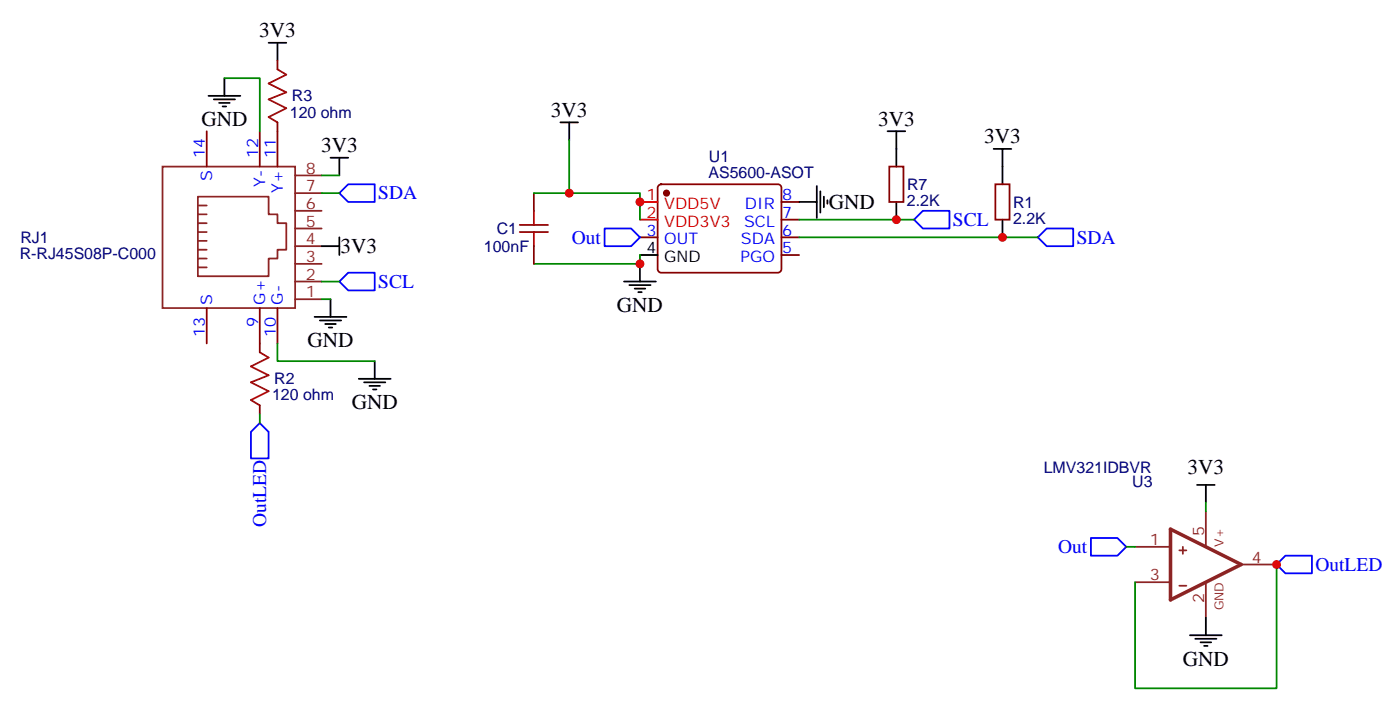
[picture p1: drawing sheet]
<svg xmlns="http://www.w3.org/2000/svg" width="279mm" height="141mm" viewBox="0 0 279 141" stroke-linecap="round" stroke-linejoin="round" font-family="sans-serif">
<path d="M67.7 38.5l1.8-1.7h5.3v3.5h-5.3zM67.7 56.2l1.8-1.8h5.3v3.5h-5.3zM120.6 45.6h5.3l1.8 1.7-1.8 1.8h-5.3zM182.4 43.8l1.7-1.7h5.3v3.5h-5.3zM207 47.3l1.8-1.7h5.3v3.5h-5.3zM51.8 84.4l1.8 1.7v5.3h-3.5v-5.3zM217.6 107.3h5.3l1.8 1.8-1.8 1.7h-5.3zM254.7 112.6l1.7-1.8h5.3v3.6h-5.3z" fill="none" stroke="#00f" stroke-width=".35"/>
<g fill="none" stroke="#870000" stroke-width=".35">
<path d="M55.4 12.1v1.7M41.2 26.2v7M51.8 26.2v7M55.4 24.4v8.8M106.5 38.5v3.6M131.4 37l.5-.2h23.3a.71 .71 0 0 1 .7 .7v16.2a.76 .76 0 0 1-.7 .7h-23.3a.76 .76 0 0 1-.7-.7v-16.2zM177.4 33.2h2.8v7.1h-2.8zM198.6 36.8h2.8v7h-2.8zM106.5 49.1v3.5M127.7 47.3h3.5M155.9 47.3h3.5M155.9 50.9h3.5"/>
<path d="M155.9 43.8h3.5M155.9 40.3h3.5M41.2 61.5v7M51.8 61.5v8.8M55.4 61.5v7M51.8 80.9v1.7"/>
</g>
<circle cx="133" cy="38.5" r=".53" fill="#870000" stroke="#870000" stroke-width=".35"/>
<path d="M127.7 40.3h3.5M127.7 43.8h3.5" fill="none" stroke="#f00" stroke-width=".35"/>
<g fill="none" stroke="#000" stroke-width=".35">
<path d="M41.6 19.1h6.3M42.7 19.8h4.2M44.8 15.6v3.5M53.6 8.5h3.5M55.4 8.5v3.6M43.7 20.5h2.1M44.4 21.2h.7M65.9 31.5h3.6M67.7 31.5v3.5M111.8 24.4h3.5M113.6 24.4v3.5M162.9 37.1v6.4"/>
<path d="M163.7 38.2v4.2M164.4 39.2v2.1M165.1 39.9v.7M177.1 26.2h3.5M178.8 26.2v7M198.2 29.7h3.6M200 29.7v7.1M64.2 49.1h3.5M65.9 59.7v3.5M67.7 47.3v3.6M124.5 56.2h6.3M125.6 56.9h4.2"/>
<path d="M126.6 57.6h2.1M127.3 58.3h.7M127.7 50.9h3.5M127.7 52.6v3.6M159.4 40.3h3.5M178.8 40.3v3.5M200 43.8v3.5M62.8 63.2h6.3M63.8 63.9h4.3M64.9 64.6h2.1M65.6 65.3h.7M71.6 75.6h6.3"/>
<path d="M72.6 76.3h4.3M73.7 77h2.1M74.4 77.7h.7M74.8 72v3.6M238.8 96.7h3.5M240.6 96.7v3.6M237.4 126.7h6.3M238.4 127.4h4.3M239.5 128.1h2.1M240.2 128.8h.7M240.6 123.2v3.5"/>
</g>
<g fill="none" stroke="#008700" stroke-width=".35">
<path d="M44.8 15.6h7v10.6M64.2 35h3.5M64.2 38.5h3.5M113.6 38.5h14.1v5.3M113.6 27.9v10.6h-7.1M64.2 59.7h1.7M64.2 56.2h3.5M127.7 50.9v1.7h-21.2M159.4 47.3h47.6M159.4 43.8h23M55.4 68.5v3.5h19.4M51.8 82.6v1.8"/>
<path d="M224.7 109.1h1.7M240.6 100.3v1.7M254.7 112.6v24.7h-28.3v-21.2"/>
</g>
<path d="M55.4 13.8l1.7 1.1-3.5 1.8 3.5 1.7-3.5 1.4 3.5 1.8-3.5 1.8 1.8 1M103.7 44.9h5.6M103.7 46.3h5.6M106.5 42.1v2.8M106.5 46.3v2.8M51.8 70.3l1.8 1-3.5 1.8 3.5 1.8-3.5 1.4 3.5 1.7-3.5 1.8 1.7 1.1" fill="none" stroke="#a10000" stroke-width=".35"/>
<g fill="none" stroke="#8c2424" stroke-width=".35">
<path d="M32.4 33.2h26.5v28.3h-26.5zM39.5 39.2h14.1v3.6h1.8v1.7h1.7v5.3h-1.7v1.8h-1.8v3.5h-14.1zM58.9 38.5h5.3M58.9 35h5.3M39.5 53.3h1.7M39.5 51.6h1.7M39.5 49.8h1.7M39.5 48h1.7M39.5 46.3h1.7M39.5 44.5h1.7M39.5 42.8h1.7M39.5 41h1.7"/>
<path d="M58.9 59.7h5.3M58.9 56.2h5.3M58.9 52.6h5.3M58.9 49.1h5.3M58.9 45.6h5.3M58.9 42.1h5.3M226.4 109.1h7.1M226.4 116.1h7.1M235.3 109.8h1.4M235.3 116.8h1.4M236 109.1v1.4M240.6 102v7.1"/>
<path d="M240.6 116.1v7.1M247.6 112.6h7.1"/>
</g>
<path d="M233.5 105.6l14.1 7-14.1 7.1z" fill="none" stroke="#8c2424" stroke-width=".71"/>
<g fill="#c00">
<circle cx="127.7" cy="52.6" r=".88"/>
<circle cx="113.6" cy="38.5" r=".88"/>
<circle cx="127.7" cy="40.3" r=".88"/>
<circle cx="254.7" cy="112.6" r=".88"/>
<circle cx="200" cy="47.3" r=".88"/>
<circle cx="178.8" cy="43.8" r=".88"/>
</g>
<g font-size="4.2">
<text x="51.7" y="7.4">3V3</text>
<text x="109.9" y="23.3">3V3</text>
<text x="40.2" y="25.2">GND</text>
<text x="175.2" y="25.1">3V3</text>
<text x="196.3" y="28.6">3V3</text>
<text x="64.1" y="30.4">3V3</text>
<text x="165.4" y="41.7">GND</text>
<text x="67.9" y="50.5">3V3</text>
<text x="123.1" y="62.2">GND</text>
<text x="61.3" y="69.3">GND</text>
<text x="70.2" y="81.7">GND</text>
<text x="236.9" y="94.6">3V3</text>
<text x="236" y="132.8">GND</text>
</g>
<g font-size="3.9" fill="#00f">
<text x="75.5" y="39.7">SDA</text>
<text x="190.1" y="45.1">SCL</text>
<text x="114.1" y="48.6">Out</text>
<text x="214.8" y="48.6">SDA</text>
<text x="75.5" y="57.4">SCL</text>
<text x="53.1" y="105.1" transform="rotate(-90 53.1 105.1)">OutLED</text>
<text x="211.1" y="110.3">Out</text>
<text x="262.4" y="113.9">OutLED</text>
</g>
<g font-size="3.2" fill="#000080">
<text x="57.8" y="23.4">120 ohm</text>
<text x="58.2" y="20.2">R3</text>
<text x="141.3" y="35.5">AS5600-ASOT</text>
<text x="141.4" y="32.3">U1</text>
<text x="180.9" y="41.1">2.2K</text>
<text x="180.9" y="37.9">R7</text>
<text x="202.1" y="41.4">R1</text>
<text x="99.1" y="46.7">C1</text>
<text x="202.1" y="44.6">2.2K</text>
<text x="3.9" y="51.7">R-RJ45S08P-C000</text>
<text x="4.1" y="48.5">RJ1</text>
<text x="96.5" y="50.3">100nF</text>
<text x="54.7" y="76.6">R2</text>
<text x="54.3" y="79.9">120 ohm</text>
<text x="208.2" y="94.4">LMV321IDBVR</text>
<text x="225.9" y="97.1">U3</text>
</g>
<g font-size="3.2" fill="#00f">
<text x="40.9" y="31.5" transform="rotate(-90 40.9 31.5)">14</text>
<text x="51.5" y="31.5" transform="rotate(-90 51.5 31.5)">12</text>
<text x="55" y="31.5" transform="rotate(-90 55 31.5)">11</text>
<text x="42.3" y="36.1" transform="rotate(-90 42.3 36.1)">S</text>
<text x="52.9" y="37.3" transform="rotate(-90 52.9 37.3)">Y-</text>
<text x="56.4" y="38.5" transform="rotate(-90 56.4 38.5)">Y+</text>
<text x="148.6" y="41.7">DIR</text>
<text x="156.1" y="39.9">8</text>
<text x="129" y="47">3</text>
<text x="148.4" y="45.2">SCL</text>
<text x="156.1" y="47">6</text>
<text x="156.1" y="43.5">7</text>
<text x="132.5" y="48.8">OUT</text>
<text x="147.7" y="52.3">PGO</text>
<text x="147.8" y="48.8">SDA</text>
<text x="156.1" y="50.5">5</text>
<text x="42.3" y="60.7" transform="rotate(-90 42.3 60.7)">S</text>
<text x="51.5" y="65.2" transform="rotate(-90 51.5 65.2)">9</text>
<text x="52.9" y="60.7" transform="rotate(-90 52.9 60.7)">G+</text>
<text x="56.4" y="60.7" transform="rotate(-90 56.4 60.7)">G-</text>
<text x="40.9" y="67.3" transform="rotate(-90 40.9 67.3)">13</text>
<text x="55" y="67.3" transform="rotate(-90 55 67.3)">10</text>
</g>
<g font-size="3.2" fill="#8d2323">
<text x="61" y="34.6">8</text>
<text x="61" y="41.7">6</text>
<text x="61" y="38.2">7</text>
<text x="61" y="45.2">5</text>
<text x="61" y="52.3">3</text>
<text x="61" y="48.8">4</text>
<text x="61" y="59.3">1</text>
<text x="61" y="55.8">2</text>
<text x="240.2" y="107" transform="rotate(-90 240.2 107)">5</text>
<text x="229.4" y="108.7">1</text>
<text x="249.7" y="112.3">4</text>
<text x="229.4" y="115.8">3</text>
<text x="240.2" y="120.3" transform="rotate(-90 240.2 120.3)">2</text>
</g>
<g font-size="3.2" fill="#f00">
<text x="129" y="39.9">1</text>
<text x="132.5" y="41.7">VDD5V</text>
<text x="129" y="43.5">2</text>
<text x="132.5" y="45.2">VDD3V3</text>
</g>
<g font-size="3.2">
<text x="129" y="50.5">4</text>
<text x="132.5" y="52.3">GND</text>
</g>
<g font-size="2.5" fill="#8d2323">
<text x="244.1" y="109.1" transform="rotate(-90 244.1 109.1)">V+</text>
<text x="244.1" y="121.8" transform="rotate(-90 244.1 121.8)">GND</text>
</g>
</svg>
